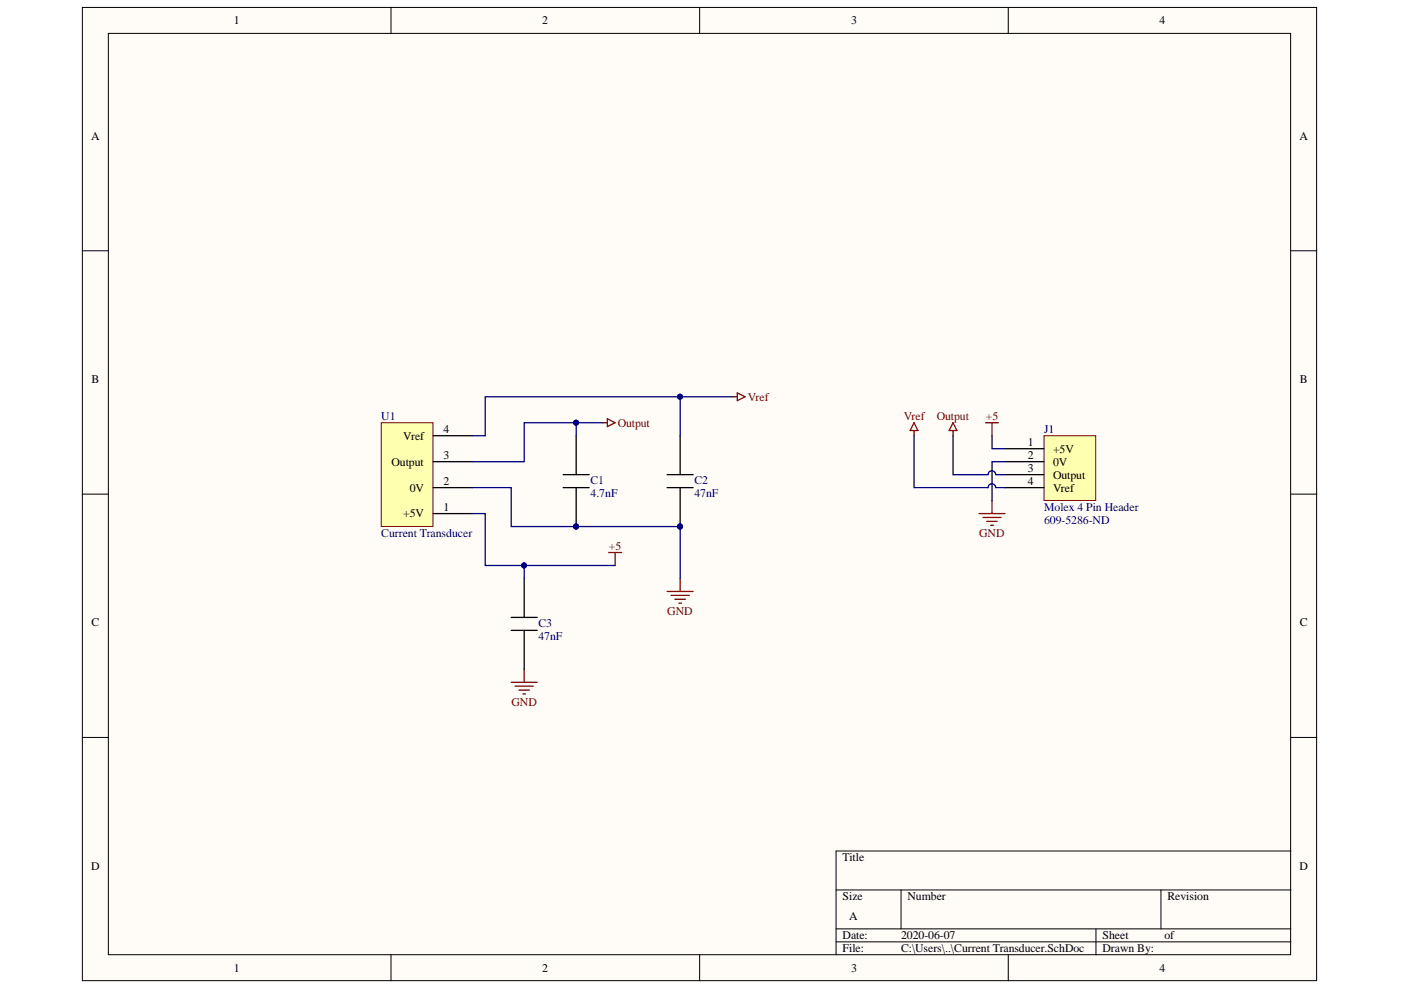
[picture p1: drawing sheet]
# Altium project Current Transducer.PrjPCB
1 sheet, 5 parts. Net scope: global (net labels, ports and power ports of the same name join across sheets).
Board file: Current Transducer PCB.PcbDoc

## Sheet Current Transducer.SchDoc
size A

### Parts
C1  4.7nF  [CAPC2012X10N]
C2  47nF  [CAPC2012X10N]
C3  47nF  [CAPC2012X10N]
J1  Molex 4 Pin Header  Supplier Part Number 1: 609-5286-ND  [4 Pin Header]
U1  Current Transducer  [Current Transducer]

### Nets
+5: C3.2 J1.1(+5V) U1.1(+5V)
GND: C1.1 C2.1 C3.1 J1.2(0V) U1.2(0V)
Output: C1.2 J1.3(Output) U1.3(Output)
Vref: C2.2 J1.4(Vref) U1.4(Vref)
